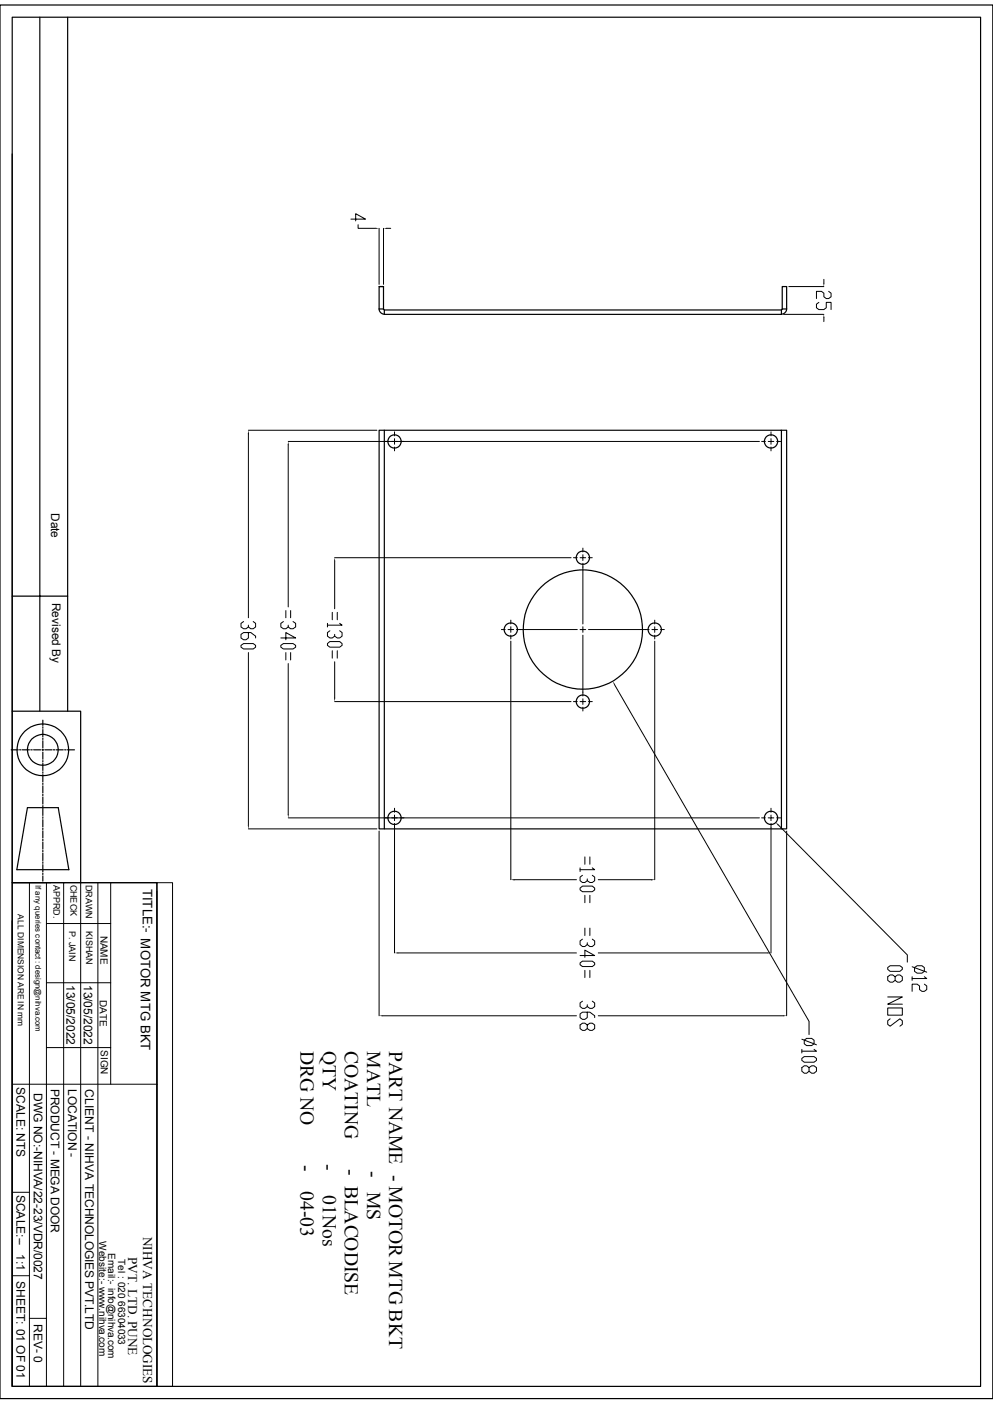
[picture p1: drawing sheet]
<svg xmlns="http://www.w3.org/2000/svg" width="210mm" height="297mm" viewBox="0 0 210 297" stroke-linecap="round" stroke-linejoin="round" font-family="sans-serif">
<g fill="none" stroke="#000" stroke-width=".25">
<path d="M0 1.1h210v294.8h-210zM2.6 3.6h204.8v289.7h-204.8zM8.4 3.6v146.9M14.3 3.6v146.9M2.6 32.6v117.9h14.5v36.2M80.2 65.4a1.12 1.12 0 0 0 1.1 1.1M80.2 60.6h.9M80.2 65.4h.9M81.1 65.4l.2 .1M81.1 60.6h-.9v4.8M81.1 60.6v4.8M81.3 65.6h84v.9h-84z"/>
<path d="M165.4 65.4l-.1 .1M165.4 65.4v-4.8h1v4.8M165.4 65.4h1M166.4 65.4a1.12 1.12 0 0 1-1.1 1.1M81.3 91h84v84.3h-84zM81.3 91h-1.1v84.3h1.1M165.3 91h1.1v84.3h-1.1M2.6 126.1h11.7M2.4 158.6h1.5M2.6 150.5v36.2M4.1 158.6h.3M4.7 158.6h1.5"/>
<path d="M6.5 158.6h.3M7.1 158.6h1.5M8.9 158.6h.3M9.1 152.4v1.1M9.1 153.8v.3M9.1 154.3v1.5M9.1 156.1v.3M9.1 156.7v1.5M9.1 158.5v.3M9.1 159.1v1.5M9.5 158.6h1.5M11.3 158.6h.3"/>
<path d="M11.9 158.6h1.5M13.7 158.6h.3M14.3 158.6h1.4M5.8 170.9h6.5l2.3 13.1h-11zM9.1 160.9v.3M9.1 161.5v1.5M9.1 163.3v.3M9.1 163.9v1.5M9.1 165.7v.2M9.1 166.2v1.5M9.1 168v.3M9.1 168.6v1.5"/>
<path d="M9.1 170.4v.3M9.1 171v1.5M9.1 172.8v.3M9.1 173.4v1.5M9.1 175.2v.3M9.1 175.8v1.4M9.1 177.5v.3M9.1 178.1v1.5M9.1 179.9v.3M2.6 186.7h30.6v106.6h-30.6zM2.6 194.8v98.5M9.1 185.3v1.1"/>
<path d="M9.1 180.5v1.5M9.1 182.3v.3M9.1 182.9v1.5M9.1 184.7v.3"/>
<circle cx="83.4" cy="93.4" r="1.4"/>
<circle cx="163.1" cy="93.4" r="1.4"/>
<circle cx="123.3" cy="118" r="1.4"/>
<circle cx="108" cy="133.2" r="1.4"/>
<circle cx="123.3" cy="133.2" r="12.6"/>
<circle cx="138.5" cy="133.2" r="1.4"/>
<circle cx="9.1" cy="158.6" r="5.5"/>
<circle cx="9.1" cy="158.6" r="3.3"/>
<circle cx="123.3" cy="148.4" r="1.4"/>
<circle cx="83.4" cy="173" r="1.4"/>
<circle cx="163.1" cy="173" r="1.4"/>
</g>
<g fill="none" stroke="#000" stroke-width=".21">
<path d="M74.2 46.4h3.1l-2.1-1.2v1.5M75.7 47.5v.8h3.7M80.2 48.3v11.9M81.1 48.3v11.9M81.9 48.3h.7M174.2 59.1v.8M165.7 66.5h8.5M166.8 60.6h7.4M173.2 64l-.5 .3v.8l.5 .4h1l.6-.4v-1.1h1v1.5M174.2 67.3v.7M175.3 61.6l.5 .4v.8l-.5 .4h-.5l-.6-.4v-.8l-.5-.4h-1v1.6M52.5 91h27.2"/>
<path d="M52.5 91.8v38.9M61 93.4h99.6M61 94.1v34.3M82.8 93.4h.6v.6M83.4 92.8v.6h.6M83.4 91.4v.8M83.4 94.6v.8M161.1 93.4h.8M162.5 93.4h.6v.6M163.1 91.4v.8M163.1 94.6v.8M163.1 92.8v.6h.6"/>
<path d="M164.3 93.4h.8M70.8 118h50M70.8 118.7v10.1M121.3 118h.8M122.7 118h.6v.6M123.3 116v.8M123.3 119.2v12.8M123.3 117.3v.7h.6M124.5 118h.8M51 136.5l.5-.4h2.1l.5 .4v.4l-.5 .4h-2.1l-.5-.4zM51.5 131.5l-.5 .4v.7l.5 .4h.5l.5-.4M52.5 138v36.6"/>
<path d="M52.5 133.8v1.2l-.5 .3h-.5l-.5-.3v-.8l.5-.4h1.5l1.1 .8v.4M53.6 131.5l.5 .4v.7l-.5 .4h-.6l-.5-.4v-.4M59.4 135h3.1l-2-1.2v1.5M59.4 136.5l.5-.4h2.1l.5 .4v.4l-.5 .4h-2.1l-.5-.4zM59.9 131.5l-.5 .4v.7l.5 .4h.6l.5-.4M60.5 129.2v1.5M60.5 138v1.6M61.5 129.2v1.5M61.5 138v1.6M62 131.5l.5 .4v.7l-.5 .4h-.5l-.5-.4v-.4M69.3 131.9v.7M69.3 136.1l.5-.4h2l.5 .4v.4l-.5 .4h-2l-.5-.4z"/>
<path d="M69.8 133.4l-.5 .4v.8l.5 .4h.5l.5-.4M70.3 129.5v1.6M70.3 137.7v1.5M70.8 140v7.6M71.3 129.5v1.6M71.3 137.7v1.5M71.8 131.9l.5 .3h-3M71.8 133.4l.5 .4v.8l-.5 .4h-.5l-.5-.4v-.4M106 133.2h.8M107.4 133.2h.6v.6M108 131.2v.8M108 134.4v.8"/>
<path d="M108 132.6v.6h.6M108 135.6v50.5M109.2 133.2h12.9M122.7 133.2h.6v.6M123.3 134.4v12.8M123.3 132.6v.6h.6M124.5 133.2h12.8M137.9 133.2h.6v.6M138.5 132.6v.6h.6M138.5 131.2v.8M138.5 134.4v.8M138.5 135.6v50.5"/>
<path d="M139.7 133.2h.8M61 140.4v31.8M70.8 148.4h50M121.3 148.4h.8M122.7 148.4h.6v.6M123.3 149.6v.8M123.3 147.8v.6h.6M124.5 148.4h.8M130 144.8l41.1 71.3v2.8M52.5 175.3h27.2M61 173h99.6M80.2 175.8v39.1"/>
<path d="M82.8 173h.6v.6M83.4 172.4v.6h.6M83.4 171v.8M83.4 174.2v27.4M161.1 173h.8M162.5 173h.6v.6M163.1 171v.8M163.1 174.2v27.4M163.1 172.4v.6h.6M164.3 173h.8M164.6 174.5l27.3 27.5v1.5M166.4 175.8v39.1"/>
<path d="M2.6 186.7h30.6M6.2 186.7v106.6M9.8 195.4h13.6M9.8 186.7v106.6M13.5 186.7v106.6M17.1 186.7v106.6M20.7 186.7v106.6M23.4 186.7v42.7M33.2 186.7h3.3v106.6h-3.3zM33.2 188.6v104.7M108.8 186.1h13.1M122.7 183.6v.8"/>
<path d="M122.7 187.9l.5-.4h2.1l.5 .4v.4l-.5 .3h-2.1l-.5-.3zM123.2 198.7l-.5 .4v.7l.5 .4h.5l.5-.4M123.2 185.2l-.5 .3v.8l.5 .4h.5l.5-.4M123.7 189.4v1.6M123.7 181.3v1.5M123.7 196.3v1.6M124.8 189.4v1.6M124.8 181.3v1.5M124.8 196.3v1.6M125.3 198.7l.5 .4v.7l-.5 .4h-.5l-.6-.4v-.4M125.3 183.6l.5 .4h-3.1M125.3 185.2l.5 .3v.8l-.5 .4h-.5l-.6-.4v-.4"/>
<path d="M126.5 186.1h11.2M9.8 207.9h13.6M80.9 214.9h41M84.2 201.6h37.7M122.7 202.1h3.1l-2.1-1.1v1.5M122.7 203.7l.5-.4h2.1l.5 .4v.4l-.5 .4h-2.1l-.5-.4zM123.2 211.8l-.5 .4v.7l.5 .4h.5l.5-.4M123.7 205.3v1.5M124.2 216.8l.6-.3h.5l.5 .3v.8l-.5 .4h-.5l-.6-.4v-.8l-.5-.3h-.5l-.5 .3v.8l.5 .4h.5l.5-.4M124.2 214.1v1.2l-.5 .3h-.5l-.5-.3v-.8l.5-.4h1.6l1 .8v.4M124.8 205.3v1.5M125.3 211.8l.5 .4v.7l-.5 .4h-.5l-.6-.4v-.3"/>
<path d="M126.5 214.9h39.1M126.5 201.6h35.8M169.6 219.8l3.1 1.2M187.7 204.7l.6-.4h2l.5 .4v.4l-.5 .4h-2l-.6-.4zM187.7 213.2h3.1v1.6h-3.1zM187.7 210.9h3.1l-3.1 1.5h3.1M188.3 215.5l-.6 .4v.8l.6 .4 2-1.6 .5 .4v.8l-.5 .4M189.3 206.6l.5-.4h.5l.5 .4v.8l-.5 .4h-.5l-.5-.4v-.8l-.5-.4h-.5l-.6 .4v.8l.6 .4h.5l.5-.4M192.9 204.5l3.1 1.2M192.9 206.6v.8M193.4 204.7l.6-.4h1l.5 .4v.8l-.5 .4h-1l-.6-.4zM195.5 206.6l.5 .4h-3.1"/>
<path d="M195.5 208.2l.5 .4v.7l-.5 .4h-.5l-.5-.4v-.7l-.5-.4h-1.1v1.5M2.6 229.4h30.6M9.8 221.6h13.6M169.6 222v.8M169.6 223.9l.5-.4h2.1l.5 .4v.4l-.5 .4h-2.1l-.5-.4zM170.1 220l.5-.3h1.1l.5 .3v.8l-.5 .4h-1.1l-.5-.4zM171.1 225.8l.6-.3h.5l.5 .3v.8l-.5 .4h-.5l-.6-.4v-.8l-.5-.3h-.5l-.5 .3v.8l.5 .4h.5l.5-.4M172.2 222l.5 .4h-3.1M2.6 252.2h3.6M2.6 269.9h3.6M6.2 278.9h3.6"/>
</g>
<g fill="#000">
<path d="M79.4 48.2l.8 .1-.8 .1zM81.1 48.3l.8-.1v.2zM174.1 59.9h.3l-.2 .7zM174.2 66.5l.2 .8h-.3zM52.5 91l.2 .8h-.3zM61 93.4l.1 .7h-.3zM70.8 118l.1 .7h-.2zM70.7 147.6h.2l-.1 .8zM129.6 144.1l.5 .6-.2 .2zM52.4 174.6h.3l-.2 .7zM60.8 172.2h.3l-.1 .8zM164.1 174l.6 .5-.2 .1z"/>
<path d="M108 186.1l.8-.1v.3zM137.7 186l.8 .1-.8 .2zM80.2 214.9l.7-.1v.2zM83.4 201.6l.8-.1v.2zM162.3 201.5l.8 .1-.8 .1zM165.6 214.8l.8 .1-.8 .1z"/>
</g>
<g font-size="4.1">
<text x="63.6" y="222.3" transform="rotate(90 63.6 222.3)">DRG NO</text>
<text x="68.3" y="222.3" transform="rotate(90 68.3 222.3)">QTY</text>
<text x="72.9" y="222.3" transform="rotate(90 72.9 222.3)">COATING</text>
<text x="77.6" y="222.3" transform="rotate(90 77.6 222.3)">MATL</text>
<text x="82.3" y="222.3" transform="rotate(90 82.3 222.3)">PART NAME - MOTOR MTG BKT</text>
<text x="63.6" y="246.4" transform="rotate(90 63.6 246.4)">-</text>
<text x="63.6" y="251.9" transform="rotate(90 63.6 251.9)">04-03</text>
<text x="68.3" y="246.3" transform="rotate(90 68.3 246.3)">-</text>
<text x="72.9" y="247.4" transform="rotate(90 72.9 247.4)">- BLACODISE</text>
<text x="77.6" y="247.7" transform="rotate(90 77.6 247.7)">-</text>
<text x="68.3" y="252.9" transform="rotate(90 68.3 252.9)">01Nos</text>
<text x="77.6" y="252.1" transform="rotate(90 77.6 252.1)">MS</text>
</g>
<g font-size="2.8">
<text x="30.2" y="188" transform="rotate(90 30.2 188)">TITLE:- MOTOR MTG BKT</text>
<text x="30.3" y="261.6" transform="rotate(90 30.3 261.6)">NIHVA TECHNOLOGIES</text>
<text x="27.1" y="265.9" transform="rotate(90 27.1 265.9)">PVT. LTD. PUNE</text>
</g>
<g font-size="2.5">
<text x="10.8" y="108.5" transform="rotate(90 10.8 108.5)">Date</text>
<text x="11" y="127.5" transform="rotate(90 11 127.5)">Revised By</text>
<text x="14.1" y="208.4" transform="rotate(90 14.1 208.4)">13/05/2022</text>
<text x="17.7" y="208.3" transform="rotate(90 17.7 208.3)">13/05/2022</text>
<text x="3.5" y="230" transform="rotate(90 3.5 230)">SCALE: NTS</text>
<text x="7.2" y="231.2" transform="rotate(90 7.2 231.2)">DWG NO:-NIHVA/22-23/VDR/0027</text>
<text x="10.8" y="230.3" transform="rotate(90 10.8 230.3)">PRODUCT - MEGA DOOR</text>
<text x="14.4" y="230.3" transform="rotate(90 14.4 230.3)">LOCATION -</text>
<text x="18" y="230.4" transform="rotate(90 18 230.4)">CLIENT - NIHVA TECHNOLOGIES PVT.LTD</text>
<text x="3.5" y="252.7" transform="rotate(90 3.5 252.7)">SCALE:--</text>
<text x="3.5" y="265.3" transform="rotate(90 3.5 265.3)">1:1</text>
<text x="3.5" y="271" transform="rotate(90 3.5 271)">SHEET: 01 OF 01</text>
<text x="7.2" y="280" transform="rotate(90 7.2 280)">REV- 0</text>
</g>
<g font-size="2.1">
<text x="21.3" y="197.9" transform="rotate(90 21.3 197.9)">NAME</text>
<text x="21.1" y="211.5" transform="rotate(90 21.1 211.5)">DATE</text>
<text x="21.3" y="222.1" transform="rotate(90 21.3 222.1)">SIGN</text>
<text x="21" y="262.6" transform="rotate(90 21 262.6)">Website:- www.nihva.com</text>
<text x="22.9" y="265" transform="rotate(90 22.9 265)">Email:- info@nihva.com</text>
<text x="25" y="266.3" transform="rotate(90 25 266.3)">Tel : 020 66304033</text>
</g>
<g font-size="1.9">
<text x="11.3" y="187.2" transform="rotate(90 11.3 187.2)">APPRD.</text>
<text x="14.9" y="187.1" transform="rotate(90 14.9 187.1)">CHECK</text>
<text x="18.1" y="187.2" transform="rotate(90 18.1 187.2)">DRAWN</text>
<text x="14.6" y="196.9" transform="rotate(90 14.6 196.9)">P. JAIN</text>
<text x="18.2" y="197" transform="rotate(90 18.2 197)">KISHAN</text>
</g>
<text font-size="1.8" x="3.8" y="193.4" transform="rotate(90 3.8 193.4)">ALL DIMENSION ARE IN mm</text>
<text font-size="1.7" x="7.5" y="187.2" transform="rotate(90 7.5 187.2)">If any queries contact : design@nihva.com</text>
</svg>
